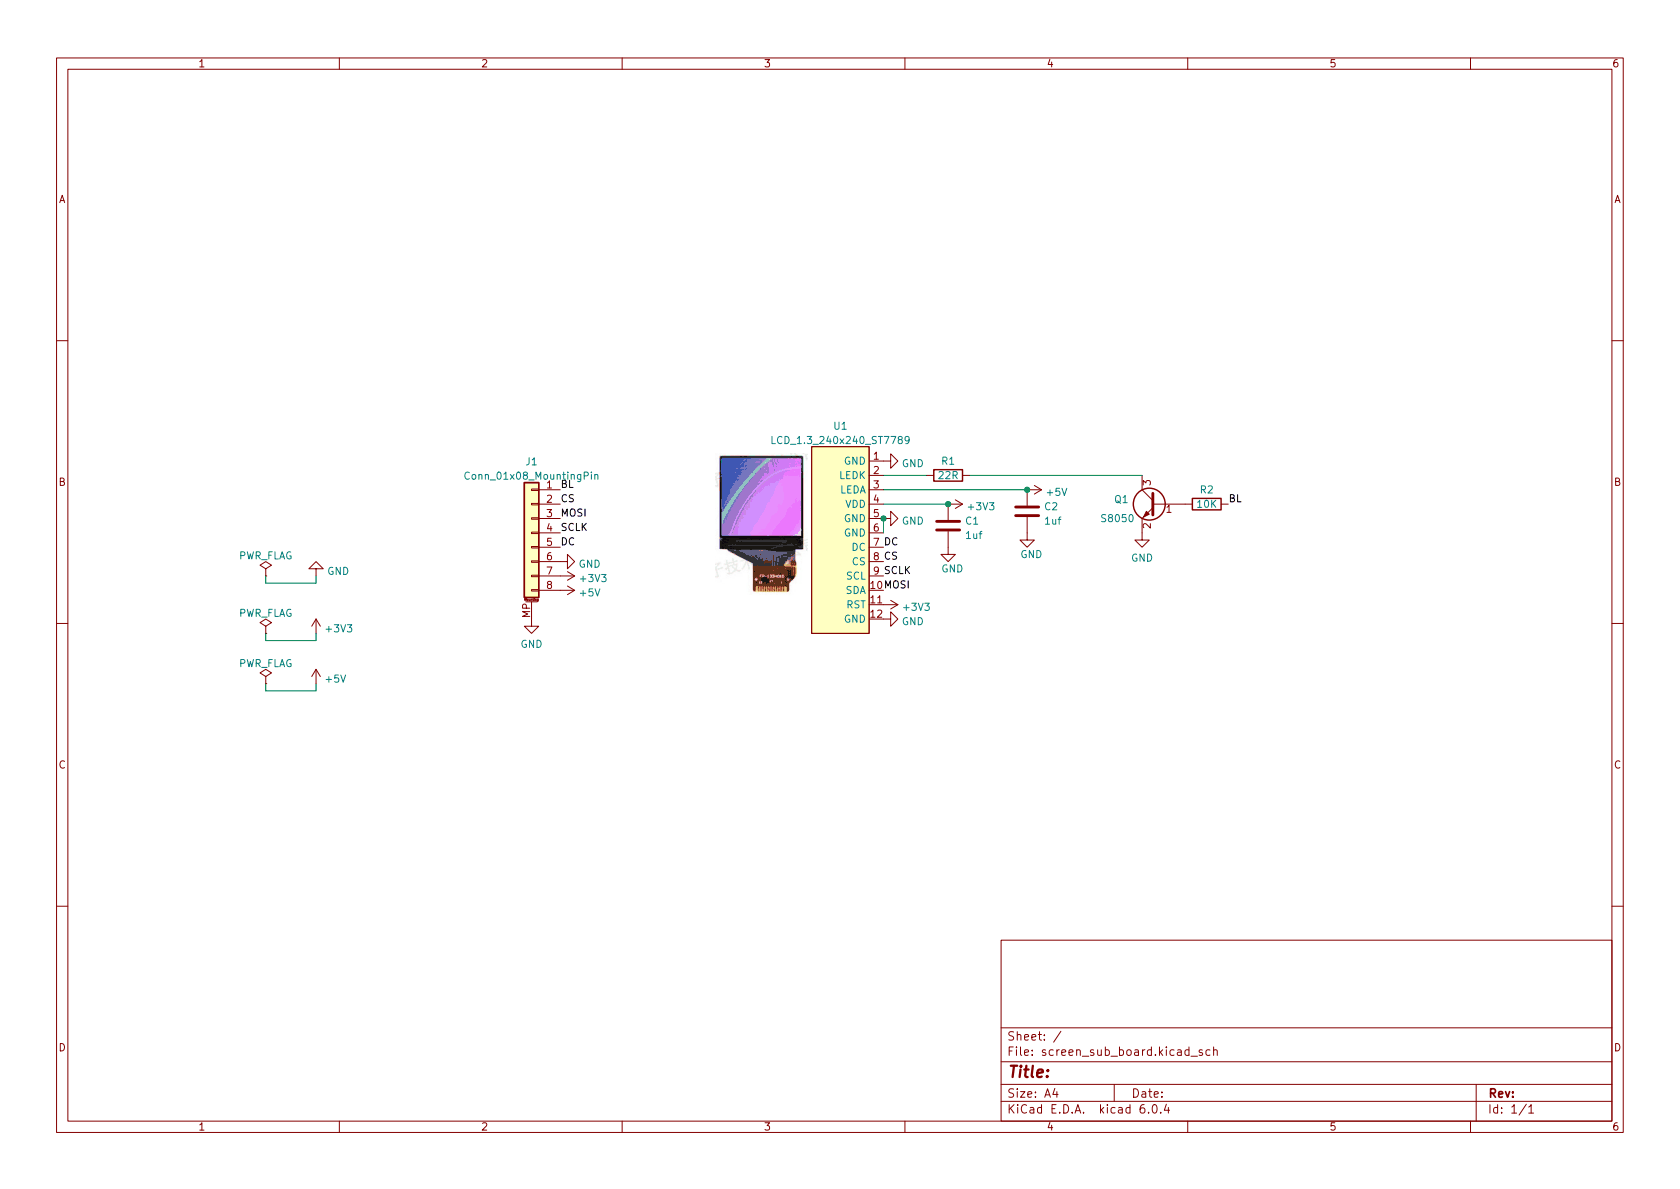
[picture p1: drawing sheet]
(kicad_sch (version 20211123) (generator eeschema)

 (paper "A4")

 (lib_symbols
  (symbol "Connector_Generic_MountingPin:Conn_01x08_MountingPin" (pin_names (offset 1.016) hide) (in_bom yes) (on_board yes)
   (property "Reference" "J" (id 0) (at 0 10.16 0) (effects (font (size 1.27 1.27))))
   (property "Value" "Conn_01x08_MountingPin" (id 1) (at 1.27 -12.7 0) (effects (font (size 1.27 1.27)) (justify left)))
   (property "Footprint" "" (id 2) (at 0 0 0) (effects (font (size 1.27 1.27)) hide))
   (property "Datasheet" "~" (id 3) (at 0 0 0) (effects (font (size 1.27 1.27)) hide))
   (symbol "Conn_01x08_MountingPin_1_1"
    (rectangle (start -1.27 -10.033) (end 0 -10.287) (stroke (width 0.1524) (type default) (color 0 0 0 0)) (fill (type none)))
    (rectangle (start -1.27 -7.493) (end 0 -7.747) (stroke (width 0.1524) (type default) (color 0 0 0 0)) (fill (type none)))
    (rectangle (start -1.27 -4.953) (end 0 -5.207) (stroke (width 0.1524) (type default) (color 0 0 0 0)) (fill (type none)))
    (rectangle (start -1.27 -2.413) (end 0 -2.667) (stroke (width 0.1524) (type default) (color 0 0 0 0)) (fill (type none)))
    (rectangle (start -1.27 0.127) (end 0 -0.127) (stroke (width 0.1524) (type default) (color 0 0 0 0)) (fill (type none)))
    (rectangle (start -1.27 2.667) (end 0 2.413) (stroke (width 0.1524) (type default) (color 0 0 0 0)) (fill (type none)))
    (rectangle (start -1.27 5.207) (end 0 4.953) (stroke (width 0.1524) (type default) (color 0 0 0 0)) (fill (type none)))
    (rectangle (start -1.27 7.747) (end 0 7.493) (stroke (width 0.1524) (type default) (color 0 0 0 0)) (fill (type none)))
    (rectangle (start -1.27 8.89) (end 1.27 -11.43) (stroke (width 0.254) (type default) (color 0 0 0 0)) (fill (type background)))
    (polyline (pts (xy -1.016 -12.192) (xy 1.016 -12.192)) (stroke (width 0.1524) (type default) (color 0 0 0 0)) (fill (type none)))
    (text "Mounting" (at 0 -11.811 0) (effects (font (size 0.381 0.381))))
    (pin passive line (at -5.08 7.62 0) (length 3.81) (name "Pin_1" (effects (font (size 1.27 1.27)))) (number "1" (effects (font (size 1.27 1.27)))))
    (pin passive line (at -5.08 5.08 0) (length 3.81) (name "Pin_2" (effects (font (size 1.27 1.27)))) (number "2" (effects (font (size 1.27 1.27)))))
    (pin passive line (at -5.08 2.54 0) (length 3.81) (name "Pin_3" (effects (font (size 1.27 1.27)))) (number "3" (effects (font (size 1.27 1.27)))))
    (pin passive line (at -5.08 0 0) (length 3.81) (name "Pin_4" (effects (font (size 1.27 1.27)))) (number "4" (effects (font (size 1.27 1.27)))))
    (pin passive line (at -5.08 -2.54 0) (length 3.81) (name "Pin_5" (effects (font (size 1.27 1.27)))) (number "5" (effects (font (size 1.27 1.27)))))
    (pin passive line (at -5.08 -5.08 0) (length 3.81) (name "Pin_6" (effects (font (size 1.27 1.27)))) (number "6" (effects (font (size 1.27 1.27)))))
    (pin passive line (at -5.08 -7.62 0) (length 3.81) (name "Pin_7" (effects (font (size 1.27 1.27)))) (number "7" (effects (font (size 1.27 1.27)))))
    (pin passive line (at -5.08 -10.16 0) (length 3.81) (name "Pin_8" (effects (font (size 1.27 1.27)))) (number "8" (effects (font (size 1.27 1.27)))))
    (pin passive line (at 0 -15.24 90) (length 3.048) (name "MountPin" (effects (font (size 1.27 1.27)))) (number "MP" (effects (font (size 1.27 1.27)))))))
  (symbol "Device:C" (pin_numbers hide) (pin_names (offset 0.254)) (in_bom yes) (on_board yes)
   (property "Reference" "C" (id 0) (at 0.635 2.54 0) (effects (font (size 1.27 1.27)) (justify left)))
   (property "Value" "C" (id 1) (at 0.635 -2.54 0) (effects (font (size 1.27 1.27)) (justify left)))
   (property "Footprint" "" (id 2) (at 0.9652 -3.81 0) (effects (font (size 1.27 1.27)) hide))
   (property "Datasheet" "~" (id 3) (at 0 0 0) (effects (font (size 1.27 1.27)) hide))
   (symbol "C_0_1"
    (polyline (pts (xy -2.032 -0.762) (xy 2.032 -0.762)) (stroke (width 0.508) (type default) (color 0 0 0 0)) (fill (type none)))
    (polyline (pts (xy -2.032 0.762) (xy 2.032 0.762)) (stroke (width 0.508) (type default) (color 0 0 0 0)) (fill (type none))))
   (symbol "C_1_1"
    (pin passive line (at 0 3.81 270) (length 2.794) (name "~" (effects (font (size 1.27 1.27)))) (number "1" (effects (font (size 1.27 1.27)))))
    (pin passive line (at 0 -3.81 90) (length 2.794) (name "~" (effects (font (size 1.27 1.27)))) (number "2" (effects (font (size 1.27 1.27)))))))
  (symbol "Device:R" (pin_numbers hide) (pin_names (offset 0)) (in_bom yes) (on_board yes)
   (property "Reference" "R" (id 0) (at 2.032 0 90) (effects (font (size 1.27 1.27))))
   (property "Value" "R" (id 1) (at 0 0 90) (effects (font (size 1.27 1.27))))
   (property "Footprint" "" (id 2) (at -1.778 0 90) (effects (font (size 1.27 1.27)) hide))
   (property "Datasheet" "~" (id 3) (at 0 0 0) (effects (font (size 1.27 1.27)) hide))
   (symbol "R_0_1"
    (rectangle (start -1.016 -2.54) (end 1.016 2.54) (stroke (width 0.254) (type default) (color 0 0 0 0)) (fill (type none))))
   (symbol "R_1_1"
    (pin passive line (at 0 3.81 270) (length 1.27) (name "~" (effects (font (size 1.27 1.27)))) (number "1" (effects (font (size 1.27 1.27)))))
    (pin passive line (at 0 -3.81 90) (length 1.27) (name "~" (effects (font (size 1.27 1.27)))) (number "2" (effects (font (size 1.27 1.27)))))))
  (symbol "Transistor_BJT:MMBT5551L" (pin_names (offset 0) hide) (in_bom yes) (on_board yes)
   (property "Reference" "Q" (id 0) (at 5.08 1.905 0) (effects (font (size 1.27 1.27)) (justify left)))
   (property "Value" "MMBT5551L" (id 1) (at 5.08 0 0) (effects (font (size 1.27 1.27)) (justify left)))
   (property "Footprint" "Package_TO_SOT_SMD:SOT-23" (id 2) (at 5.08 -1.905 0) (effects (font (size 1.27 1.27) italic) (justify left) hide))
   (property "Datasheet" "www.onsemi.com/pub/Collateral/MMBT5550LT1-D.PDF" (id 3) (at 0 0 0) (effects (font (size 1.27 1.27)) (justify left) hide))
   (symbol "MMBT5551L_0_1"
    (polyline (pts (xy 0.635 0.635) (xy 2.54 2.54)) (stroke (width 0) (type default) (color 0 0 0 0)) (fill (type none)))
    (polyline (pts (xy 0.635 -0.635) (xy 2.54 -2.54) (xy 2.54 -2.54)) (stroke (width 0) (type default) (color 0 0 0 0)) (fill (type none)))
    (polyline (pts (xy 0.635 1.905) (xy 0.635 -1.905) (xy 0.635 -1.905)) (stroke (width 0.508) (type default) (color 0 0 0 0)) (fill (type none)))
    (polyline (pts (xy 1.27 -1.778) (xy 1.778 -1.27) (xy 2.286 -2.286) (xy 1.27 -1.778) (xy 1.27 -1.778)) (stroke (width 0) (type default) (color 0 0 0 0)) (fill (type outline)))
    (circle (center 1.27 0) (radius 2.8194) (stroke (width 0.254) (type default) (color 0 0 0 0)) (fill (type none))))
   (symbol "MMBT5551L_1_1"
    (pin input line (at -5.08 0 0) (length 5.715) (name "B" (effects (font (size 1.27 1.27)))) (number "1" (effects (font (size 1.27 1.27)))))
    (pin passive line (at 2.54 -5.08 90) (length 2.54) (name "E" (effects (font (size 1.27 1.27)))) (number "2" (effects (font (size 1.27 1.27)))))
    (pin passive line (at 2.54 5.08 270) (length 2.54) (name "C" (effects (font (size 1.27 1.27)))) (number "3" (effects (font (size 1.27 1.27)))))))
  (symbol "misc:LCD_1.3_240x240_ST7789" (in_bom yes) (on_board yes)
   (property "Reference" "U" (id 0) (at -2.54 13.97 0) (effects (font (size 1.27 1.27))))
   (property "Value" "LCD_1.3_240x240_ST7789" (id 1) (at 1.27 11.43 0) (effects (font (size 1.27 1.27))))
   (property "Footprint" "misc:LCD_1.3_240x240_ST7789" (id 2) (at 0 0 0) (effects (font (size 1.27 1.27)) hide))
   (property "Datasheet" "" (id 3) (at 0 0 0) (effects (font (size 1.27 1.27)) hide))
   (property "tb_link" "https://item.taobao.com/item.htm?id=565306950948" (id 4) (at 0 0 0) (effects (font (size 1.27 1.27)) hide))
   (symbol "LCD_1.3_240x240_ST7789_0_1"
    (rectangle (start -6.35 8.89) (end 3.81 -24.13) (stroke (width 0.1524) (type default) (color 0 0 0 0)) (fill (type background))))
   (symbol "LCD_1.3_240x240_ST7789_1_1"
    (pin power_in line (at 6.35 6.35 180) (length 2.54) (name "GND" (effects (font (size 1.27 1.27)))) (number "1" (effects (font (size 1.27 1.27)))))
    (pin input line (at 6.35 -16.51 180) (length 2.54) (name "SDA" (effects (font (size 1.27 1.27)))) (number "10" (effects (font (size 1.27 1.27)))))
    (pin input line (at 6.35 -19.05 180) (length 2.54) (name "RST" (effects (font (size 1.27 1.27)))) (number "11" (effects (font (size 1.27 1.27)))))
    (pin power_in line (at 6.35 -21.59 180) (length 2.54) (name "GND" (effects (font (size 1.27 1.27)))) (number "12" (effects (font (size 1.27 1.27)))))
    (pin input line (at 6.35 3.81 180) (length 2.54) (name "LEDK" (effects (font (size 1.27 1.27)))) (number "2" (effects (font (size 1.27 1.27)))))
    (pin input line (at 6.35 1.27 180) (length 2.54) (name "LEDA" (effects (font (size 1.27 1.27)))) (number "3" (effects (font (size 1.27 1.27)))))
    (pin power_in line (at 6.35 -1.27 180) (length 2.54) (name "VDD" (effects (font (size 1.27 1.27)))) (number "4" (effects (font (size 1.27 1.27)))))
    (pin power_in line (at 6.35 -3.81 180) (length 2.54) (name "GND" (effects (font (size 1.27 1.27)))) (number "5" (effects (font (size 1.27 1.27)))))
    (pin power_in line (at 6.35 -6.35 180) (length 2.54) (name "GND" (effects (font (size 1.27 1.27)))) (number "6" (effects (font (size 1.27 1.27)))))
    (pin input line (at 6.35 -8.89 180) (length 2.54) (name "DC" (effects (font (size 1.27 1.27)))) (number "7" (effects (font (size 1.27 1.27)))))
    (pin input line (at 6.35 -11.43 180) (length 2.54) (name "CS" (effects (font (size 1.27 1.27)))) (number "8" (effects (font (size 1.27 1.27)))))
    (pin input line (at 6.35 -13.97 180) (length 2.54) (name "SCL" (effects (font (size 1.27 1.27)))) (number "9" (effects (font (size 1.27 1.27)))))))
  (symbol "power:+3V3" (power) (pin_names (offset 0)) (in_bom yes) (on_board yes)
   (property "Reference" "#PWR" (id 0) (at 0 -3.81 0) (effects (font (size 1.27 1.27)) hide))
   (property "Value" "+3V3" (id 1) (at 0 3.556 0) (effects (font (size 1.27 1.27))))
   (property "Footprint" "" (id 2) (at 0 0 0) (effects (font (size 1.27 1.27)) hide))
   (property "Datasheet" "" (id 3) (at 0 0 0) (effects (font (size 1.27 1.27)) hide))
   (symbol "+3V3_0_1"
    (polyline (pts (xy -0.762 1.27) (xy 0 2.54)) (stroke (width 0) (type default) (color 0 0 0 0)) (fill (type none)))
    (polyline (pts (xy 0 0) (xy 0 2.54)) (stroke (width 0) (type default) (color 0 0 0 0)) (fill (type none)))
    (polyline (pts (xy 0 2.54) (xy 0.762 1.27)) (stroke (width 0) (type default) (color 0 0 0 0)) (fill (type none))))
   (symbol "+3V3_1_1"
    (pin power_in line (at 0 0 90) (length 0) hide (name "+3V3" (effects (font (size 1.27 1.27)))) (number "1" (effects (font (size 1.27 1.27)))))))
  (symbol "power:+5V" (power) (pin_names (offset 0)) (in_bom yes) (on_board yes)
   (property "Reference" "#PWR" (id 0) (at 0 -3.81 0) (effects (font (size 1.27 1.27)) hide))
   (property "Value" "+5V" (id 1) (at 0 3.556 0) (effects (font (size 1.27 1.27))))
   (property "Footprint" "" (id 2) (at 0 0 0) (effects (font (size 1.27 1.27)) hide))
   (property "Datasheet" "" (id 3) (at 0 0 0) (effects (font (size 1.27 1.27)) hide))
   (symbol "+5V_0_1"
    (polyline (pts (xy -0.762 1.27) (xy 0 2.54)) (stroke (width 0) (type default) (color 0 0 0 0)) (fill (type none)))
    (polyline (pts (xy 0 0) (xy 0 2.54)) (stroke (width 0) (type default) (color 0 0 0 0)) (fill (type none)))
    (polyline (pts (xy 0 2.54) (xy 0.762 1.27)) (stroke (width 0) (type default) (color 0 0 0 0)) (fill (type none))))
   (symbol "+5V_1_1"
    (pin power_in line (at 0 0 90) (length 0) hide (name "+5V" (effects (font (size 1.27 1.27)))) (number "1" (effects (font (size 1.27 1.27)))))))
  (symbol "power:GND" (power) (pin_names (offset 0)) (in_bom yes) (on_board yes)
   (property "Reference" "#PWR" (id 0) (at 0 -6.35 0) (effects (font (size 1.27 1.27)) hide))
   (property "Value" "GND" (id 1) (at 0 -3.81 0) (effects (font (size 1.27 1.27))))
   (property "Footprint" "" (id 2) (at 0 0 0) (effects (font (size 1.27 1.27)) hide))
   (property "Datasheet" "" (id 3) (at 0 0 0) (effects (font (size 1.27 1.27)) hide))
   (symbol "GND_0_1"
    (polyline (pts (xy 0 0) (xy 0 -1.27) (xy 1.27 -1.27) (xy 0 -2.54) (xy -1.27 -1.27) (xy 0 -1.27)) (stroke (width 0) (type default) (color 0 0 0 0)) (fill (type none))))
   (symbol "GND_1_1"
    (pin power_in line (at 0 0 270) (length 0) hide (name "GND" (effects (font (size 1.27 1.27)))) (number "1" (effects (font (size 1.27 1.27)))))))
  (symbol "power:PWR_FLAG" (power) (pin_numbers hide) (pin_names (offset 0) hide) (in_bom yes) (on_board yes)
   (property "Reference" "#FLG" (id 0) (at 0 1.905 0) (effects (font (size 1.27 1.27)) hide))
   (property "Value" "PWR_FLAG" (id 1) (at 0 3.81 0) (effects (font (size 1.27 1.27))))
   (property "Footprint" "" (id 2) (at 0 0 0) (effects (font (size 1.27 1.27)) hide))
   (property "Datasheet" "~" (id 3) (at 0 0 0) (effects (font (size 1.27 1.27)) hide))
   (symbol "PWR_FLAG_0_0"
    (pin power_out line (at 0 0 90) (length 0) (name "pwr" (effects (font (size 1.27 1.27)))) (number "1" (effects (font (size 1.27 1.27))))))
   (symbol "PWR_FLAG_0_1"
    (polyline (pts (xy 0 0) (xy 0 1.27) (xy -1.016 1.905) (xy 0 2.54) (xy 1.016 1.905) (xy 0 1.27)) (stroke (width 0) (type default) (color 0 0 0 0)) (fill (type none))))))

 (junction (at 156.21 91.44) (diameter 0) (color 0 0 0 0))
 (junction (at 167.64 88.9) (diameter 0) (color 0 0 0 0))
 (junction (at 181.61 86.36) (diameter 0) (color 0 0 0 0))

 (wire (pts (xy 46.99 101.6) (xy 46.99 102.87)) (stroke (width 0) (type default) (color 0 0 0 0)))
 (wire (pts (xy 156.21 83.82) (xy 163.83 83.82)) (stroke (width 0) (type default) (color 0 0 0 0)))
 (wire (pts (xy 46.99 113.03) (xy 55.88 113.03)) (stroke (width 0) (type default) (color 0 0 0 0)))
 (wire (pts (xy 156.21 88.9) (xy 167.64 88.9)) (stroke (width 0) (type default) (color 0 0 0 0)))
 (wire (pts (xy 181.61 86.36) (xy 156.21 86.36)) (stroke (width 0) (type default) (color 0 0 0 0)))
 (wire (pts (xy 55.88 121.92) (xy 55.88 120.65)) (stroke (width 0) (type default) (color 0 0 0 0)))
 (wire (pts (xy 201.93 83.82) (xy 171.45 83.82)) (stroke (width 0) (type default) (color 0 0 0 0)))
 (wire (pts (xy 55.88 102.87) (xy 55.88 101.6)) (stroke (width 0) (type default) (color 0 0 0 0)))
 (wire (pts (xy 46.99 121.92) (xy 55.88 121.92)) (stroke (width 0) (type default) (color 0 0 0 0)))
 (wire (pts (xy 55.88 113.03) (xy 55.88 111.76)) (stroke (width 0) (type default) (color 0 0 0 0)))
 (wire (pts (xy 46.99 111.76) (xy 46.99 113.03)) (stroke (width 0) (type default) (color 0 0 0 0)))
 (wire (pts (xy 156.21 91.44) (xy 156.21 93.98)) (stroke (width 0) (type default) (color 0 0 0 0)))
 (wire (pts (xy 46.99 102.87) (xy 55.88 102.87)) (stroke (width 0) (type default) (color 0 0 0 0)))
 (wire (pts (xy 46.99 120.65) (xy 46.99 121.92)) (stroke (width 0) (type default) (color 0 0 0 0)))

 (image (at 134.62 92.71) (scale 1.40858)
  (data))

 (label "SCLK" (at 156.21 101.6 0) (effects (font (size 1.27 1.27)) (justify left bottom)))
 (label "MOSI" (at 99.06 91.44 0) (effects (font (size 1.27 1.27)) (justify left bottom)))
 (label "DC" (at 156.21 96.52 0) (effects (font (size 1.27 1.27)) (justify left bottom)))
 (label "BL" (at 99.06 86.36 0) (effects (font (size 1.27 1.27)) (justify left bottom)))
 (label "MOSI" (at 156.21 104.14 0) (effects (font (size 1.27 1.27)) (justify left bottom)))
 (label "DC" (at 99.06 96.52 0) (effects (font (size 1.27 1.27)) (justify left bottom)))
 (label "SCLK" (at 99.06 93.98 0) (effects (font (size 1.27 1.27)) (justify left bottom)))
 (label "CS" (at 156.21 99.06 0) (effects (font (size 1.27 1.27)) (justify left bottom)))
 (label "BL" (at 217.17 88.9 0) (effects (font (size 1.27 1.27)) (justify left bottom)))
 (label "CS" (at 99.06 88.9 0) (effects (font (size 1.27 1.27)) (justify left bottom)))

 (symbol (lib_id "Device:R") (at 213.36 88.9 90) (unit 1) (in_bom yes) (on_board yes)
  (property "Reference" "R2" (id 0) (at 213.36 86.36 90))
  (property "Value" "10K" (id 1) (at 213.36 88.9 90))
  (property "Footprint" "Resistor_SMD:R_0402_1005Metric" (id 2) (at 213.36 90.678 90) (effects (font (size 1.27 1.27)) hide))
  (property "Datasheet" "~" (id 3) (at 213.36 88.9 0) (effects (font (size 1.27 1.27)) hide)) (pin "1") (pin "2"))

 (symbol (lib_id "power:GND") (at 181.61 93.98 0) (unit 1) (in_bom yes) (on_board yes)
  (property "Reference" "#PWR0108" (id 0) (at 181.61 100.33 0) (effects (font (size 1.27 1.27)) hide))
  (property "Value" "GND" (id 1) (at 180.34 97.79 0) (effects (font (size 1.27 1.27)) (justify left)))
  (property "Footprint" "" (id 2) (at 181.61 93.98 0) (effects (font (size 1.27 1.27)) hide))
  (property "Datasheet" "" (id 3) (at 181.61 93.98 0) (effects (font (size 1.27 1.27)) hide)) (pin "1"))

 (symbol (lib_id "misc:LCD_1.3_240x240_ST7789") (at 149.86 87.63 0) (unit 1) (in_bom yes) (on_board yes) (fields_autoplaced)
  (property "Reference" "U1" (id 0) (at 148.59 75.091 0))
  (property "Value" "LCD_1.3_240x240_ST7789" (id 1) (at 148.59 77.6279 0))
  (property "Footprint" "misc:LCD_1.3_240x240_ST7789" (id 2) (at 149.86 87.63 0) (effects (font (size 1.27 1.27)) hide))
  (property "Datasheet" "" (id 3) (at 149.86 87.63 0) (effects (font (size 1.27 1.27)) hide))
  (property "tb_link" "https://item.taobao.com/item.htm?id=565306950948" (id 4) (at 149.86 87.63 0) (effects (font (size 1.27 1.27)) hide))
  (property "Footprint" "misc:LCD_1.3_240x240_ST7789" (id 5) (at 149.86 87.63 0) (effects (font (size 1.27 1.27)) hide))
  (property "Reference" "U1" (id 6) (at 149.86 87.63 0) (effects (font (size 1.27 1.27)) hide))
  (property "Value" "LCD_1.3_240x240_ST7789" (id 7) (at 149.86 87.63 0) (effects (font (size 1.27 1.27)) hide)) (pin "1") (pin "10") (pin "11") (pin "12") (pin "2") (pin "3") (pin "4") (pin "5") (pin "6") (pin "7") (pin "8") (pin "9"))

 (symbol (lib_id "power:GND") (at 93.98 109.22 0) (unit 1) (in_bom yes) (on_board yes) (fields_autoplaced)
  (property "Reference" "#PWR0116" (id 0) (at 93.98 115.57 0) (effects (font (size 1.27 1.27)) hide))
  (property "Value" "GND" (id 1) (at 93.98 113.6634 0))
  (property "Footprint" "" (id 2) (at 93.98 109.22 0) (effects (font (size 1.27 1.27)) hide))
  (property "Datasheet" "" (id 3) (at 93.98 109.22 0) (effects (font (size 1.27 1.27)) hide)) (pin "1"))

 (symbol (lib_id "Device:C") (at 181.61 90.17 0) (unit 1) (in_bom yes) (on_board yes) (fields_autoplaced)
  (property "Reference" "C2" (id 0) (at 184.531 89.3353 0) (effects (font (size 1.27 1.27)) (justify left)))
  (property "Value" "1uf" (id 1) (at 184.531 91.8722 0) (effects (font (size 1.27 1.27)) (justify left)))
  (property "Footprint" "Capacitor_SMD:C_0402_1005Metric" (id 2) (at 182.5752 93.98 0) (effects (font (size 1.27 1.27)) hide))
  (property "Datasheet" "~" (id 3) (at 181.61 90.17 0) (effects (font (size 1.27 1.27)) hide)) (pin "1") (pin "2"))

 (symbol (lib_id "power:PWR_FLAG") (at 46.99 111.76 0) (unit 1) (in_bom yes) (on_board yes) (fields_autoplaced)
  (property "Reference" "#FLG0102" (id 0) (at 46.99 109.855 0) (effects (font (size 1.27 1.27)) hide))
  (property "Value" "PWR_FLAG" (id 1) (at 46.99 108.1842 0))
  (property "Footprint" "" (id 2) (at 46.99 111.76 0) (effects (font (size 1.27 1.27)) hide))
  (property "Datasheet" "~" (id 3) (at 46.99 111.76 0) (effects (font (size 1.27 1.27)) hide)) (pin "1"))

 (symbol (lib_id "power:+3V3") (at 167.64 88.9 270) (unit 1) (in_bom yes) (on_board yes) (fields_autoplaced)
  (property "Reference" "#PWR0107" (id 0) (at 163.83 88.9 0) (effects (font (size 1.27 1.27)) hide))
  (property "Value" "+3V3" (id 1) (at 170.815 89.3338 90) (effects (font (size 1.27 1.27)) (justify left)))
  (property "Footprint" "" (id 2) (at 167.64 88.9 0) (effects (font (size 1.27 1.27)) hide))
  (property "Datasheet" "" (id 3) (at 167.64 88.9 0) (effects (font (size 1.27 1.27)) hide)) (pin "1"))

 (symbol (lib_id "power:GND") (at 201.93 93.98 0) (unit 1) (in_bom yes) (on_board yes) (fields_autoplaced)
  (property "Reference" "#PWR0101" (id 0) (at 201.93 100.33 0) (effects (font (size 1.27 1.27)) hide))
  (property "Value" "GND" (id 1) (at 201.93 98.4234 0))
  (property "Footprint" "" (id 2) (at 201.93 93.98 0) (effects (font (size 1.27 1.27)) hide))
  (property "Datasheet" "" (id 3) (at 201.93 93.98 0) (effects (font (size 1.27 1.27)) hide)) (pin "1"))

 (symbol (lib_id "power:GND") (at 156.21 91.44 90) (unit 1) (in_bom yes) (on_board yes) (fields_autoplaced)
  (property "Reference" "#PWR0103" (id 0) (at 162.56 91.44 0) (effects (font (size 1.27 1.27)) hide))
  (property "Value" "GND" (id 1) (at 159.385 91.8738 90) (effects (font (size 1.27 1.27)) (justify right)))
  (property "Footprint" "" (id 2) (at 156.21 91.44 0) (effects (font (size 1.27 1.27)) hide))
  (property "Datasheet" "" (id 3) (at 156.21 91.44 0) (effects (font (size 1.27 1.27)) hide)) (pin "1"))

 (symbol (lib_id "power:PWR_FLAG") (at 46.99 120.65 0) (unit 1) (in_bom yes) (on_board yes) (fields_autoplaced)
  (property "Reference" "#FLG0103" (id 0) (at 46.99 118.745 0) (effects (font (size 1.27 1.27)) hide))
  (property "Value" "PWR_FLAG" (id 1) (at 46.99 117.0742 0))
  (property "Footprint" "" (id 2) (at 46.99 120.65 0) (effects (font (size 1.27 1.27)) hide))
  (property "Datasheet" "~" (id 3) (at 46.99 120.65 0) (effects (font (size 1.27 1.27)) hide)) (pin "1"))

 (symbol (lib_id "power:+3V3") (at 55.88 111.76 0) (unit 1) (in_bom yes) (on_board yes) (fields_autoplaced)
  (property "Reference" "#PWR0115" (id 0) (at 55.88 115.57 0) (effects (font (size 1.27 1.27)) hide))
  (property "Value" "+3V3" (id 1) (at 57.277 110.9238 0) (effects (font (size 1.27 1.27)) (justify left)))
  (property "Footprint" "" (id 2) (at 55.88 111.76 0) (effects (font (size 1.27 1.27)) hide))
  (property "Datasheet" "" (id 3) (at 55.88 111.76 0) (effects (font (size 1.27 1.27)) hide)) (pin "1"))

 (symbol (lib_id "Connector_Generic_MountingPin:Conn_01x08_MountingPin") (at 93.98 93.98 0) (mirror y) (unit 1) (in_bom yes) (on_board yes) (fields_autoplaced)
  (property "Reference" "J1" (id 0) (at 93.98 81.3902 0))
  (property "Value" "" (id 1) (at 93.98 83.9271 0))
  (property "Footprint" "" (id 2) (at 93.98 93.98 0) (effects (font (size 1.27 1.27)) hide))
  (property "Datasheet" "" (id 3) (at 93.98 93.98 0) (effects (font (size 1.27 1.27)) hide)) (pin "1") (pin "2") (pin "3") (pin "4") (pin "5") (pin "6") (pin "7") (pin "8") (pin "MP"))

 (symbol (lib_id "power:GND") (at 55.88 101.6 180) (unit 1) (in_bom yes) (on_board yes) (fields_autoplaced)
  (property "Reference" "#PWR0113" (id 0) (at 55.88 95.25 0) (effects (font (size 1.27 1.27)) hide))
  (property "Value" "GND" (id 1) (at 57.785 100.7638 0) (effects (font (size 1.27 1.27)) (justify right)))
  (property "Footprint" "" (id 2) (at 55.88 101.6 0) (effects (font (size 1.27 1.27)) hide))
  (property "Datasheet" "" (id 3) (at 55.88 101.6 0) (effects (font (size 1.27 1.27)) hide)) (pin "1"))

 (symbol (lib_id "power:+5V") (at 99.06 104.14 270) (unit 1) (in_bom yes) (on_board yes) (fields_autoplaced)
  (property "Reference" "#PWR0110" (id 0) (at 95.25 104.14 0) (effects (font (size 1.27 1.27)) hide))
  (property "Value" "+5V" (id 1) (at 102.235 104.5738 90) (effects (font (size 1.27 1.27)) (justify left)))
  (property "Footprint" "" (id 2) (at 99.06 104.14 0) (effects (font (size 1.27 1.27)) hide))
  (property "Datasheet" "" (id 3) (at 99.06 104.14 0) (effects (font (size 1.27 1.27)) hide)) (pin "1"))

 (symbol (lib_id "power:+3V3") (at 156.21 106.68 270) (unit 1) (in_bom yes) (on_board yes) (fields_autoplaced)
  (property "Reference" "#PWR0105" (id 0) (at 152.4 106.68 0) (effects (font (size 1.27 1.27)) hide))
  (property "Value" "+3V3" (id 1) (at 159.385 107.1138 90) (effects (font (size 1.27 1.27)) (justify left)))
  (property "Footprint" "" (id 2) (at 156.21 106.68 0) (effects (font (size 1.27 1.27)) hide))
  (property "Datasheet" "" (id 3) (at 156.21 106.68 0) (effects (font (size 1.27 1.27)) hide)) (pin "1"))

 (symbol (lib_id "Transistor_BJT:MMBT5551L") (at 204.47 88.9 0) (mirror y) (unit 1) (in_bom yes) (on_board yes)
  (property "Reference" "Q1" (id 0) (at 199.6187 88.0653 0) (effects (font (size 1.27 1.27)) (justify left)))
  (property "Value" "" (id 1) (at 200.66 91.44 0) (effects (font (size 1.27 1.27)) (justify left)))
  (property "Footprint" "" (id 2) (at 199.39 90.805 0) (effects (font (size 1.27 1.27) italic) (justify left) hide))
  (property "Datasheet" "" (id 3) (at 204.47 88.9 0) (effects (font (size 1.27 1.27)) (justify left) hide)) (pin "1") (pin "2") (pin "3"))

 (symbol (lib_id "Device:R") (at 167.64 83.82 90) (unit 1) (in_bom yes) (on_board yes)
  (property "Reference" "R1" (id 0) (at 167.64 81.28 90))
  (property "Value" "" (id 1) (at 167.64 83.82 90))
  (property "Footprint" "" (id 2) (at 167.64 85.598 90) (effects (font (size 1.27 1.27)) hide))
  (property "Datasheet" "" (id 3) (at 167.64 83.82 0) (effects (font (size 1.27 1.27)) hide)) (pin "1") (pin "2"))

 (symbol (lib_id "power:GND") (at 167.64 96.52 0) (unit 1) (in_bom yes) (on_board yes)
  (property "Reference" "#PWR0102" (id 0) (at 167.64 102.87 0) (effects (font (size 1.27 1.27)) hide))
  (property "Value" "GND" (id 1) (at 166.37 100.33 0) (effects (font (size 1.27 1.27)) (justify left)))
  (property "Footprint" "" (id 2) (at 167.64 96.52 0) (effects (font (size 1.27 1.27)) hide))
  (property "Datasheet" "" (id 3) (at 167.64 96.52 0) (effects (font (size 1.27 1.27)) hide)) (pin "1"))

 (symbol (lib_id "power:+5V") (at 181.61 86.36 270) (unit 1) (in_bom yes) (on_board yes) (fields_autoplaced)
  (property "Reference" "#PWR0109" (id 0) (at 177.8 86.36 0) (effects (font (size 1.27 1.27)) hide))
  (property "Value" "+5V" (id 1) (at 184.785 86.7938 90) (effects (font (size 1.27 1.27)) (justify left)))
  (property "Footprint" "" (id 2) (at 181.61 86.36 0) (effects (font (size 1.27 1.27)) hide))
  (property "Datasheet" "" (id 3) (at 181.61 86.36 0) (effects (font (size 1.27 1.27)) hide)) (pin "1"))

 (symbol (lib_id "power:PWR_FLAG") (at 46.99 101.6 0) (unit 1) (in_bom yes) (on_board yes) (fields_autoplaced)
  (property "Reference" "#FLG0101" (id 0) (at 46.99 99.695 0) (effects (font (size 1.27 1.27)) hide))
  (property "Value" "PWR_FLAG" (id 1) (at 46.99 98.0242 0))
  (property "Footprint" "" (id 2) (at 46.99 101.6 0) (effects (font (size 1.27 1.27)) hide))
  (property "Datasheet" "~" (id 3) (at 46.99 101.6 0) (effects (font (size 1.27 1.27)) hide)) (pin "1"))

 (symbol (lib_id "Device:C") (at 167.64 92.71 0) (unit 1) (in_bom yes) (on_board yes) (fields_autoplaced)
  (property "Reference" "C1" (id 0) (at 170.561 91.8753 0) (effects (font (size 1.27 1.27)) (justify left)))
  (property "Value" "" (id 1) (at 170.561 94.4122 0) (effects (font (size 1.27 1.27)) (justify left)))
  (property "Footprint" "" (id 2) (at 168.6052 96.52 0) (effects (font (size 1.27 1.27)) hide))
  (property "Datasheet" "" (id 3) (at 167.64 92.71 0) (effects (font (size 1.27 1.27)) hide)) (pin "1") (pin "2"))

 (symbol (lib_id "power:GND") (at 156.21 81.28 90) (unit 1) (in_bom yes) (on_board yes) (fields_autoplaced)
  (property "Reference" "#PWR0106" (id 0) (at 162.56 81.28 0) (effects (font (size 1.27 1.27)) hide))
  (property "Value" "GND" (id 1) (at 159.385 81.7138 90) (effects (font (size 1.27 1.27)) (justify right)))
  (property "Footprint" "" (id 2) (at 156.21 81.28 0) (effects (font (size 1.27 1.27)) hide))
  (property "Datasheet" "" (id 3) (at 156.21 81.28 0) (effects (font (size 1.27 1.27)) hide)) (pin "1"))

 (symbol (lib_id "power:+5V") (at 55.88 120.65 0) (unit 1) (in_bom yes) (on_board yes) (fields_autoplaced)
  (property "Reference" "#PWR0114" (id 0) (at 55.88 124.46 0) (effects (font (size 1.27 1.27)) hide))
  (property "Value" "+5V" (id 1) (at 57.277 119.8138 0) (effects (font (size 1.27 1.27)) (justify left)))
  (property "Footprint" "" (id 2) (at 55.88 120.65 0) (effects (font (size 1.27 1.27)) hide))
  (property "Datasheet" "" (id 3) (at 55.88 120.65 0) (effects (font (size 1.27 1.27)) hide)) (pin "1"))

 (symbol (lib_id "power:+3V3") (at 99.06 101.6 270) (unit 1) (in_bom yes) (on_board yes) (fields_autoplaced)
  (property "Reference" "#PWR0112" (id 0) (at 95.25 101.6 0) (effects (font (size 1.27 1.27)) hide))
  (property "Value" "+3V3" (id 1) (at 102.235 102.0338 90) (effects (font (size 1.27 1.27)) (justify left)))
  (property "Footprint" "" (id 2) (at 99.06 101.6 0) (effects (font (size 1.27 1.27)) hide))
  (property "Datasheet" "" (id 3) (at 99.06 101.6 0) (effects (font (size 1.27 1.27)) hide)) (pin "1"))

 (symbol (lib_id "power:GND") (at 99.06 99.06 90) (unit 1) (in_bom yes) (on_board yes) (fields_autoplaced)
  (property "Reference" "#PWR0111" (id 0) (at 105.41 99.06 0) (effects (font (size 1.27 1.27)) hide))
  (property "Value" "GND" (id 1) (at 102.235 99.4938 90) (effects (font (size 1.27 1.27)) (justify right)))
  (property "Footprint" "" (id 2) (at 99.06 99.06 0) (effects (font (size 1.27 1.27)) hide))
  (property "Datasheet" "" (id 3) (at 99.06 99.06 0) (effects (font (size 1.27 1.27)) hide)) (pin "1"))

 (symbol (lib_id "power:GND") (at 156.21 109.22 90) (unit 1) (in_bom yes) (on_board yes) (fields_autoplaced)
  (property "Reference" "#PWR0104" (id 0) (at 162.56 109.22 0) (effects (font (size 1.27 1.27)) hide))
  (property "Value" "GND" (id 1) (at 159.385 109.6538 90) (effects (font (size 1.27 1.27)) (justify right)))
  (property "Footprint" "" (id 2) (at 156.21 109.22 0) (effects (font (size 1.27 1.27)) hide))
  (property "Datasheet" "" (id 3) (at 156.21 109.22 0) (effects (font (size 1.27 1.27)) hide)) (pin "1"))

 (sheet_instances (path "" (page "1")))

)
